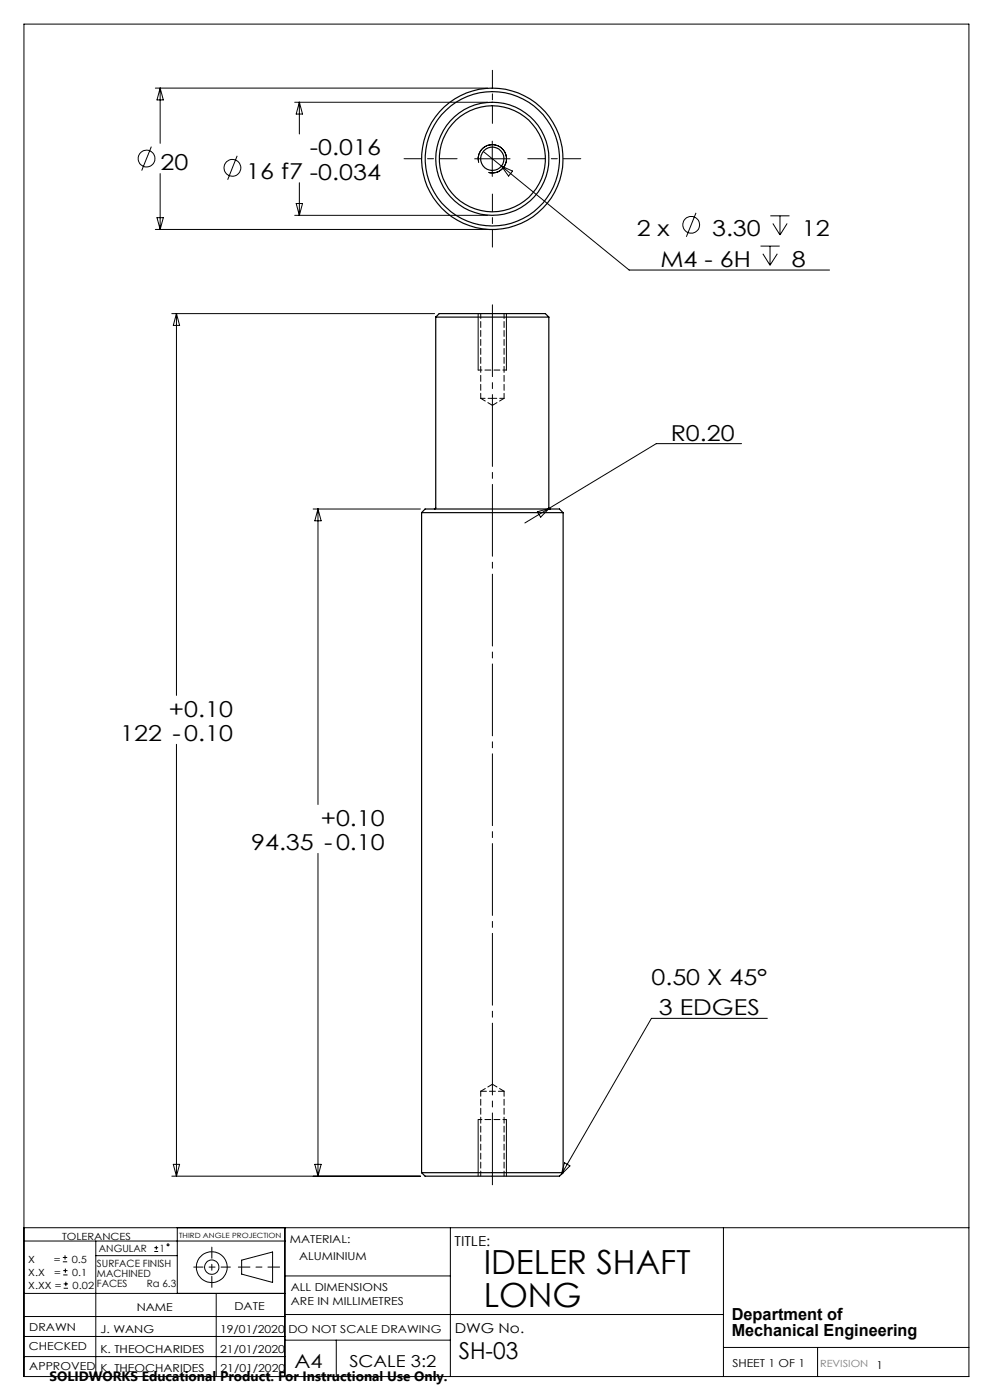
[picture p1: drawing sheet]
<svg xmlns="http://www.w3.org/2000/svg" width="210mm" height="297mm" viewBox="0 0 210 297" stroke-linecap="round" stroke-linejoin="round" font-family="sans-serif">
<g fill="none" stroke="#000" stroke-width=".21">
<path d="M5.1 5.1h200.4v286.9h-200.4zM32.9 18.7h70.5M34 18.7v11.7M34 18.7l.6 2.5h-1.3zM32.1 31.1l-2 5.1M34 36.8v11.9M50.3 33.1l-2 5M62.5 21.7h40.9M63.5 21.7v6.7M63.5 38.8v6.9M63.5 21.7l.7 2.5h-1.4zM100.7 33.7h7.5"/>
<path d="M101.5 34.5a2.99 2.99 0 0 1 2.7-3.8 2.99 2.99 0 0 1 3.2 3.2 2.99 2.99 0 0 1-3.8 2.7M102.5 32.1l3.9 3.1M104.4 29.9v7.5M106.4 35.2l27.1 22.1h42.5M106.4 35.2l2.3 1.1-.8 1.1zM32.9 48.7h70.5M33.3 46.2h1.3l-.6 2.5zM62.5 45.7h40.9M62.8 43.2h1.4l-.7 2.5zM147.6 45.2l-2 5M161.3 52.2h4.1M161.8 53.8l1.5 2.5"/>
<path d="M163.3 52.2v4.1M163.4 45.8h4.1M163.9 47.4l1.6 2.4M164.9 53.8l-1.6 2.5M165.5 45.8v4M167 47.4l-1.5 2.4M36.4 66.5h55.8M37.4 66.5v81M37.4 66.5l.7 2.5h-1.3zM101.4 66.5v12M107.4 66.5v12M157.3 94.1h-18.1l-22.7 13.7"/>
<path d="M66.4 108h22.8M67.5 108v62.7M67.5 108l.6 2.5h-1.3zM114 108.6l2.5-.8-1.8 1.9zM116.5 107.8l-5.2 3.1M37.4 157.9v91.6M67.5 181v68.5M162.8 216h-24.6l-19.1 33.2M101.4 237.5v12M107.4 237.5v12M36.4 249.5h52.8M36.8 247h1.3l-.7 2.5z"/>
<path d="M66.8 247h1.3l-.6 2.5zM119.7 246.7l1.2 .6-1.8 1.9zM5.1 279.3h55.3M5.1 274.4h55.3M5.1 260.5h200.4M5.1 263.3h55.3M13.3 267.7h1M13.3 266.8h1M13.4 270.5h.9M13.4 269.6h.9M13.5 273.3h.9M13.5 272.4h.9"/>
<path d="M13.8 266.3v.9M13.9 269.1v.9M14 271.9v.9M20.3 263.3v28.7M20.3 266.4h17.3M32.7 265.5h.8M32.7 264.7h.8M33.2 264.3v.8M37.6 260.5v13.9M45.9 274.4v17.6M51.3 267.3l6.5-1.7v6.5l-6.5-1.8zM60.4 260.5v31.5"/>
<path d="M60.4 270.7h35.1M60.4 278.9h93.1M95.5 260.5v31.5M153.5 260.5v31.5M5.1 287.8h55.3M5.1 283.5h55.3M60.4 284.3h35.1M71.3 284.3v7.7M153.5 285.9h52M173.4 285.9v6.1"/>
<circle cx="31.1" cy="33.6" r="1.78"/>
<circle cx="49.3" cy="35.6" r="1.78"/>
<circle cx="146.6" cy="47.7" r="1.79"/>
<circle cx="35.6" cy="264.1" r=".2"/>
<circle cx="44.9" cy="268.8" r="1.51"/>
<circle cx="44.9" cy="268.8" r="3.3"/>
</g>
<path d="M59.3 268.8h-8.7" fill="none" stroke="#000" stroke-width=".21" stroke-dasharray="15.2 1.3 1.3 1.3" stroke-dashoffset="12.8"/>
<path d="M44.9 264.6v8.5" fill="none" stroke="#000" stroke-width=".21" stroke-dasharray="15.2 1.3 1.3 1.3" stroke-dashoffset="12.9"/>
<path d="M41.1 268.8h7.8" fill="none" stroke="#000" stroke-width=".21" stroke-dasharray="15.2 1.3 1.3 1.3" stroke-dashoffset="13.3"/>
<path d="M104.5 64.5v187" fill="none" stroke="#000" stroke-width=".21" stroke-dasharray="15.2 1.3 1.3 1.3" stroke-dashoffset="-.2"/>
<path d="M97 33.7h-11.3M104.5 26.2v-11.3M112 33.7h11.2M104.5 41.2v11.2" fill="none" stroke="#000" stroke-width=".21" stroke-dasharray="15.2 1.3 1.3 1.3" stroke-dashoffset="11.5"/>
<path d="M101.5 78.5h6M107.5 237.5h-6" fill="none" stroke="#000" stroke-width=".21" stroke-dasharray="1.3 .6" stroke-dashoffset=".5"/>
<g fill="none" stroke="#000" stroke-width=".25">
<path d="M92.4 67.3v40.5l-.3 .2M92.4 67.3l.8-.8h22.5l.7 .8M92.4 67.3h24M116.4 67.3v40.4l.3 .3M89.4 108.8h30.1M89.4 108.8l.8-.8h28.5l.8 .8M89.4 108.8v140M119.5 108.8v140M89.4 248.8h30.1M89.4 248.8l.8 .7h28.5l.8-.7"/>
<circle cx="104.4" cy="33.7" r="15"/>
<circle cx="104.4" cy="33.7" r="14.2"/>
<circle cx="104.4" cy="33.7" r="2.47"/>
<circle cx="104.4" cy="33.7" r="12"/>
<circle cx="104.4" cy="33.7" r="11.2"/>
</g>
<path d="M102 84.5h2.5M104.5 84.5h2.4" fill="none" stroke="#000" stroke-width=".21" stroke-dasharray="1.3 .6" stroke-dashoffset=".3"/>
<path d="M102 84.5l2.5 1.5M104.5 86l2.4-1.5M104.5 230l-2.5 1.5M106.9 231.5h-4.9M106.9 231.5l-2.4-1.5" fill="none" stroke="#000" stroke-width=".21" stroke-dasharray="1.3 .6" stroke-dashoffset=".1"/>
<path d="M102 66.5v18M106.9 84.5v-18M102 231.5v18M106.9 249.5v-18" fill="none" stroke="#000" stroke-width=".21" stroke-dasharray="1.3 .6" stroke-dashoffset=".2"/>
<g font-size="7.1">
<text x="102.6" y="270.2">IDELER SHAFT</text>
<text x="102.6" y="277.3">LONG</text>
</g>
<text font-size="4.9" x="97.3" y="288.2">SH-03</text>
<g font-size="4.7">
<text x="65.7" y="32.9">-0.016</text>
<text x="34" y="36.1">20</text>
<text x="52.2" y="38">16 f7 -0.034</text>
<text x="135.1" y="50.1">2 x</text>
<text x="151.1" y="50.1">3.30</text>
<text x="170.1" y="50.1">12</text>
<text x="140.1" y="56.5">M4 - 6H</text>
<text x="168" y="56.5">8</text>
<text x="142.3" y="93.5">R0.20</text>
<text x="35.8" y="152">+0.10</text>
<text x="25.5" y="157.2">122 -0.10</text>
<text x="68" y="175.2">+0.10</text>
<text x="53.3" y="180.3">94.35 -0.10</text>
<text x="138.2" y="209">0.50 X 45°</text>
<text x="139.8" y="215.4">3 EDGES</text>
</g>
<text font-size="4.1" x="62.5" y="290.2">A4</text>
<g font-size="3.5">
<text x="155.2" y="279.9">Department of</text>
<text x="155.2" y="283.5">Mechanical Engineering</text>
<text x="74.1" y="290">SCALE 3:2</text>
</g>
<g font-size="2.9">
<text x="96.4" y="264.3">TITLE:</text>
<text x="96.5" y="282.8">DWG No.</text>
<text x="10.5" y="292.9">SOLIDWORKS Educational Product. For Instructional Use Only.</text>
</g>
<g font-size="2.3">
<text x="61.5" y="263.8">MATERIAL:</text>
<text x="63.5" y="267.2">ALUMINIUM</text>
<text x="61.7" y="273.9">ALL DIMENSIONS</text>
<text x="29" y="278.1">NAME</text>
<text x="49.7" y="277.8">DATE</text>
<text x="61.7" y="276.9">ARE IN MILLIMETRES</text>
<text x="6.1" y="286.4">CHECKED</text>
<text x="6.2" y="282.3">DRAWN</text>
<text x="21.3" y="287">K. THEOCHARIDES</text>
<text x="21.3" y="282.8">J. WANG</text>
<text x="46.7" y="282.7">19/01/2020</text>
<text x="46.7" y="286.9">21/01/2020</text>
<text x="61.2" y="282.8">DO NOT SCALE DRAWING</text>
<text x="6.2" y="290.7">APPROVED</text>
<text x="21.3" y="291.1">K. THEOCHARIDES</text>
<text x="46.8" y="291.1">21/01/2020</text>
<text x="155.4" y="290">SHEET 1 OF 1</text>
<text x="185.9" y="290.5">1</text>
</g>
<g font-size="2.1">
<text x="13.2" y="263.1">TOLERANCES</text>
<text x="6" y="267.9">X</text>
<text x="11.4" y="267.9">=</text>
<text x="15.2" y="267.9">0.5</text>
<text x="20.5" y="268.8">SURFACE FINISH</text>
<text x="21" y="265.6">ANGULAR</text>
<text x="33.9" y="265.6">1</text>
<text x="6" y="270.7">X.X</text>
<text x="6" y="273.5">X.XX =</text>
<text x="11.5" y="270.7">=</text>
<text x="15.3" y="270.7">0.1</text>
<text x="15.4" y="273.5">0.02</text>
<text x="20.5" y="270.9">MACHINED</text>
<text x="20.5" y="273">FACES</text>
<text x="31.1" y="273">Ra 6.3</text>
</g>
<text font-size="2.1" fill="#808080" x="173.9" y="290.1">REVISION</text>
<text font-size="1.5" x="38" y="262.7">THIRD ANGLE PROJECTION</text>
</svg>
